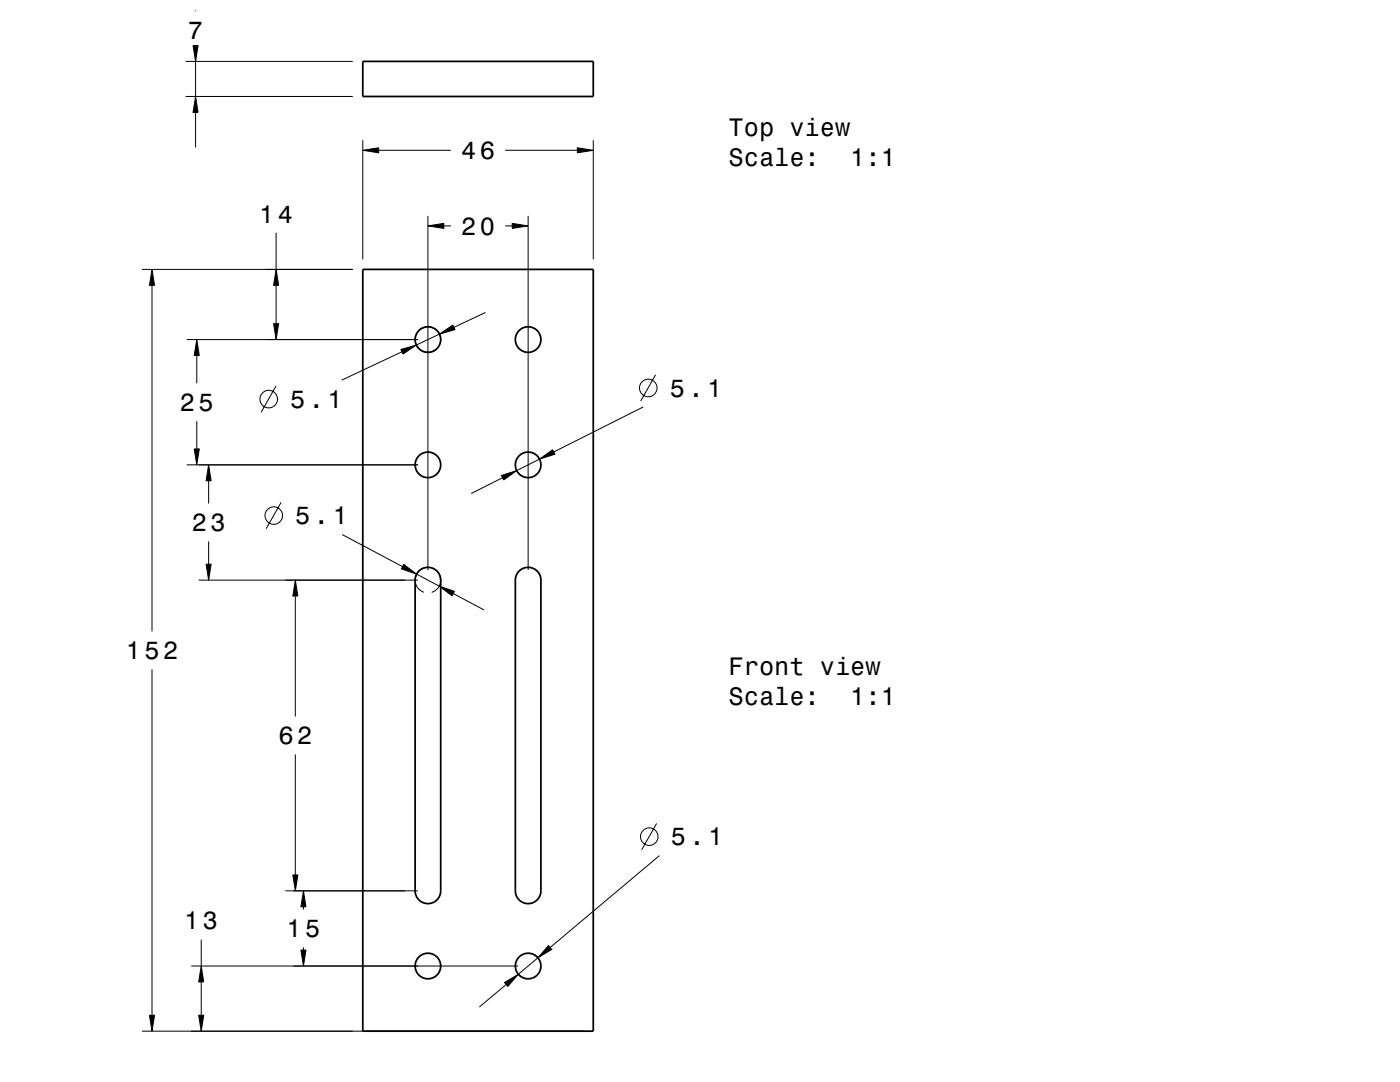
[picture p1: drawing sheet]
<svg xmlns="http://www.w3.org/2000/svg" width="279mm" height="216mm" viewBox="0 0 279 216" stroke-linecap="round" stroke-linejoin="round" font-family="sans-serif">
<g fill="none" stroke="#000" stroke-width=".2">
<path d="M37 19.3h33.4M37 12.3h33.4M38.5 9.1h1l-.5 3.2zM39 19.3l.5 3.1h-1zM39 2.1v.2M39 12.3v7M39 22.4v7M72.4 30l3.2-.5v1zM72.4 28v23.8M75.6 30h14.4M100.8 30h14.4M115.2 29.5l3.2 .5-3.2 .5z"/>
<path d="M118.4 28v23.8M28.3 53.8h42.1M30.3 53.8l.5 3.1h-1zM30.3 56.9v69.1M55.1 53.8l.5 3.1h-1zM55.1 46.4v7.4M55.1 56.9v7.7M85.4 45.1l3.2-.5v1zM85.4 43.1v70.7M88.6 45.1h1.4M100.8 45.1h1.4M102.2 44.6l3.2 .5-3.2 .5z"/>
<path d="M105.4 43.1v70.7M37.3 67.8h46.1M39.3 67.8l.5 3.1h-1zM39.3 70.9v5.6M54.6 64.6h1l-.5 3.2zM55.1 77l-3 5.3M80 69.7l3.1-.9-2.7 1.9zM80.2 70.2l-12 5.7M83 66.9a2.55 2.55 0 0 0 1 3 2.55 2.55 0 0 0 3.2-.3M83.6 66a2.55 2.55 0 0 1 3.2-.4 2.55 2.55 0 0 1 1 3M87.7 66.7l2.7-1.8 .4 .9zM87.7 66.7l-4.6 2.1"/>
<path d="M96.9 62.3l-6.3 3M130.8 74.8l-2.9 5.2M37.3 92.8h46.1M38.8 89.6h1l-.5 3.2zM39.3 84v5.6M41.6 92.8l.5 3.1h-1zM41.6 95.9v4.6M100.1 94.9l3-1-2.6 1.9zM100.3 95.3l-6.3 3.2M106.2 90.3a2.55 2.55 0 0 1 1.5 1.3l-4.6 2.3a2.54 2.54 0 0 0 1.5 1.3M107.7 91.6l2.6-1.9 .4 .9zM128.4 81.2l-17.9 9"/>
<path d="M39.6 115.8h43.8M41.1 112.6h1l-.5 3.2zM41.6 108v4.6M56.1 100.3l-3 5.2M58.9 115.8l.5 3.1h-1zM58.9 118.9v24.1M68.3 106.7l12 6.4M80.6 112.6l2.5 2-3-1.1zM83.1 114.6l4.6 2.4M84.7 113.3a2.55 2.55 0 0 0-1.8 2.4 2.55 2.55 0 0 0 1.7 2.5M86.2 113.3a2.55 2.55 0 0 1 1.8 2.5 2.55 2.55 0 0 1-1.9 2.4M87.7 117l3 1-.5 .9z"/>
<path d="M90.5 118.4l6.1 3.3M30.3 133.5v69.1M58.9 150.5v24.1M56.9 177.8h26.5M58.4 174.6h1l-.5 3.2zM60.6 177.8l.5 3.1h-1zM131 164.3l-2.9 5.3M131.6 170.7l-21.8 18.4M38.2 192.8h65.2M40.2 192.8l.5 3.1h-1zM40.2 187.5v5.3M40.2 195.9v6.7"/>
<path d="M60.1 189.6h1l-.5 3.2zM60.6 180.9v.6M60.6 189v.6M100.7 196.1l2.7-1.7-2.1 2.4zM101 196.4l-5.3 4.5M105.6 190.2a2.52 2.52 0 0 1 1.8 .9l-4 3.3a2.54 2.54 0 0 0 1.8 .9M109.5 188.7l.6 .8-2.7 1.6zM28.3 205.8h88.1M29.8 202.6h1l-.5 3.2zM39.7 202.6h1l-.5 3.2z"/>
<circle cx="53.6" cy="79.6" r="1.76"/>
<circle cx="129.4" cy="77.4" r="1.75"/>
<circle cx="54.6" cy="102.9" r="1.75"/>
<circle cx="129.6" cy="166.9" r="1.75"/>
</g>
<g fill="none" stroke="#000" stroke-width=".35">
<path d="M72.4 12.3h46v7h-46zM72.4 53.8h46v152h-46zM83.6 113.9a2.55 2.55 0 0 1 2.8-.5 2.55 2.55 0 0 1 1.6 2.4v62a2.55 2.55 0 0 1-2.6 2.5 2.55 2.55 0 0 1-2.6-2.5v-62a2.54 2.54 0 0 1 .8-1.9zM103.6 113.9a2.55 2.55 0 0 1 2.8-.5 2.55 2.55 0 0 1 1.5 2.4v62a2.55 2.55 0 0 1-2.5 2.5 2.55 2.55 0 0 1-2.6-2.5v-62a2.57 2.57 0 0 1 .8-1.9z"/>
<circle cx="85.4" cy="67.8" r="2.55"/>
<circle cx="105.4" cy="67.8" r="2.55"/>
<circle cx="85.4" cy="92.8" r="2.55"/>
<circle cx="105.4" cy="92.8" r="2.55"/>
<circle cx="85.4" cy="192.8" r="2.55"/>
<circle cx="105.4" cy="192.8" r="2.55"/>
</g>
<path d="M0 0h279.4v215.9h-279.4" fill="none" stroke="#fff" stroke-width="1" stroke-linecap="butt"/>
<g fill="#000">
<path d="M38.5 9.1h1l-.5 3.2z" fill-rule="evenodd"/>
<path d="M39 19.3l.5 3.1h-1z" fill-rule="evenodd"/>
<path d="M72.4 30l3.2-.5v1z" fill-rule="evenodd"/>
<path d="M115.2 29.5l3.2 .5-3.2 .5z" fill-rule="evenodd"/>
<path d="M30.3 53.8l.5 3.1h-1z" fill-rule="evenodd"/>
<path d="M55.1 53.8l.5 3.1h-1z" fill-rule="evenodd"/>
<path d="M85.4 45.1l3.2-.5v1z" fill-rule="evenodd"/>
<path d="M102.2 44.6l3.2 .5-3.2 .5z" fill-rule="evenodd"/>
<path d="M39.3 67.8l.5 3.1h-1z" fill-rule="evenodd"/>
<path d="M54.6 64.6h1l-.5 3.2z" fill-rule="evenodd"/>
<path d="M80 69.7l3.1-.9-2.7 1.9z" fill-rule="evenodd"/>
<path d="M87.7 66.7l2.7-1.8 .4 .9z" fill-rule="evenodd"/>
<path d="M38.8 89.6h1l-.5 3.2z" fill-rule="evenodd"/>
<path d="M41.6 92.8l.5 3.1h-1z" fill-rule="evenodd"/>
<path d="M100.1 94.9l3-1-2.6 1.9z" fill-rule="evenodd"/>
<path d="M107.7 91.6l2.6-1.9 .4 .9z" fill-rule="evenodd"/>
<path d="M41.1 112.6h1l-.5 3.2z" fill-rule="evenodd"/>
<path d="M58.9 115.8l.5 3.1h-1z" fill-rule="evenodd"/>
<path d="M80.6 112.6l2.5 2-3-1.1z" fill-rule="evenodd"/>
<path d="M87.7 117l3 1-.5 .9z" fill-rule="evenodd"/>
<path d="M58.4 174.6h1l-.5 3.2z" fill-rule="evenodd"/>
<path d="M40.2 192.8l.5 3.1h-1z" fill-rule="evenodd"/>
<path d="M60.1 189.6h1l-.5 3.2z" fill-rule="evenodd"/>
<path d="M60.6 177.8l.5 3.1h-1z" fill-rule="evenodd"/>
<path d="M100.7 196.1l2.7-1.7-2.1 2.4z" fill-rule="evenodd"/>
<path d="M109.5 188.7l.6 .8-2.7 1.6z" fill-rule="evenodd"/>
<path d="M29.8 202.6h1l-.5 3.2z" fill-rule="evenodd"/>
<path d="M39.7 202.6h1l-.5 3.2z" fill-rule="evenodd"/>
</g>
<path d="M0 0h279.4v215.9h-279.4" fill="none" stroke="#fff" stroke-width=".2"/>
<g font-size="5">
<text x="37.5" y="7.8">7</text>
<text x="145.4" y="27.1">Top view</text>
<text x="92" y="31.7">46</text>
<text x="145.4" y="33.2">Scale:</text>
<text x="169.7" y="33.2">1:1</text>
<text x="51.7" y="44.4">14</text>
<text x="92" y="46.8">20</text>
<text x="35.9" y="82">25</text>
<text x="57.9" y="81.4">5.1</text>
<text x="133.7" y="79.2">5.1</text>
<text x="38.3" y="106">23</text>
<text x="58.9" y="104.6">5.1</text>
<text x="25.1" y="131.5">152</text>
<text x="145.4" y="134.6">Front view</text>
<text x="145.4" y="140.7">Scale:</text>
<text x="169.7" y="140.7">1:1</text>
<text x="55.6" y="148.5">62</text>
<text x="133.9" y="168.7">5.1</text>
<text x="36.8" y="185.5">13</text>
<text x="57.2" y="187">15</text>
</g>
</svg>
